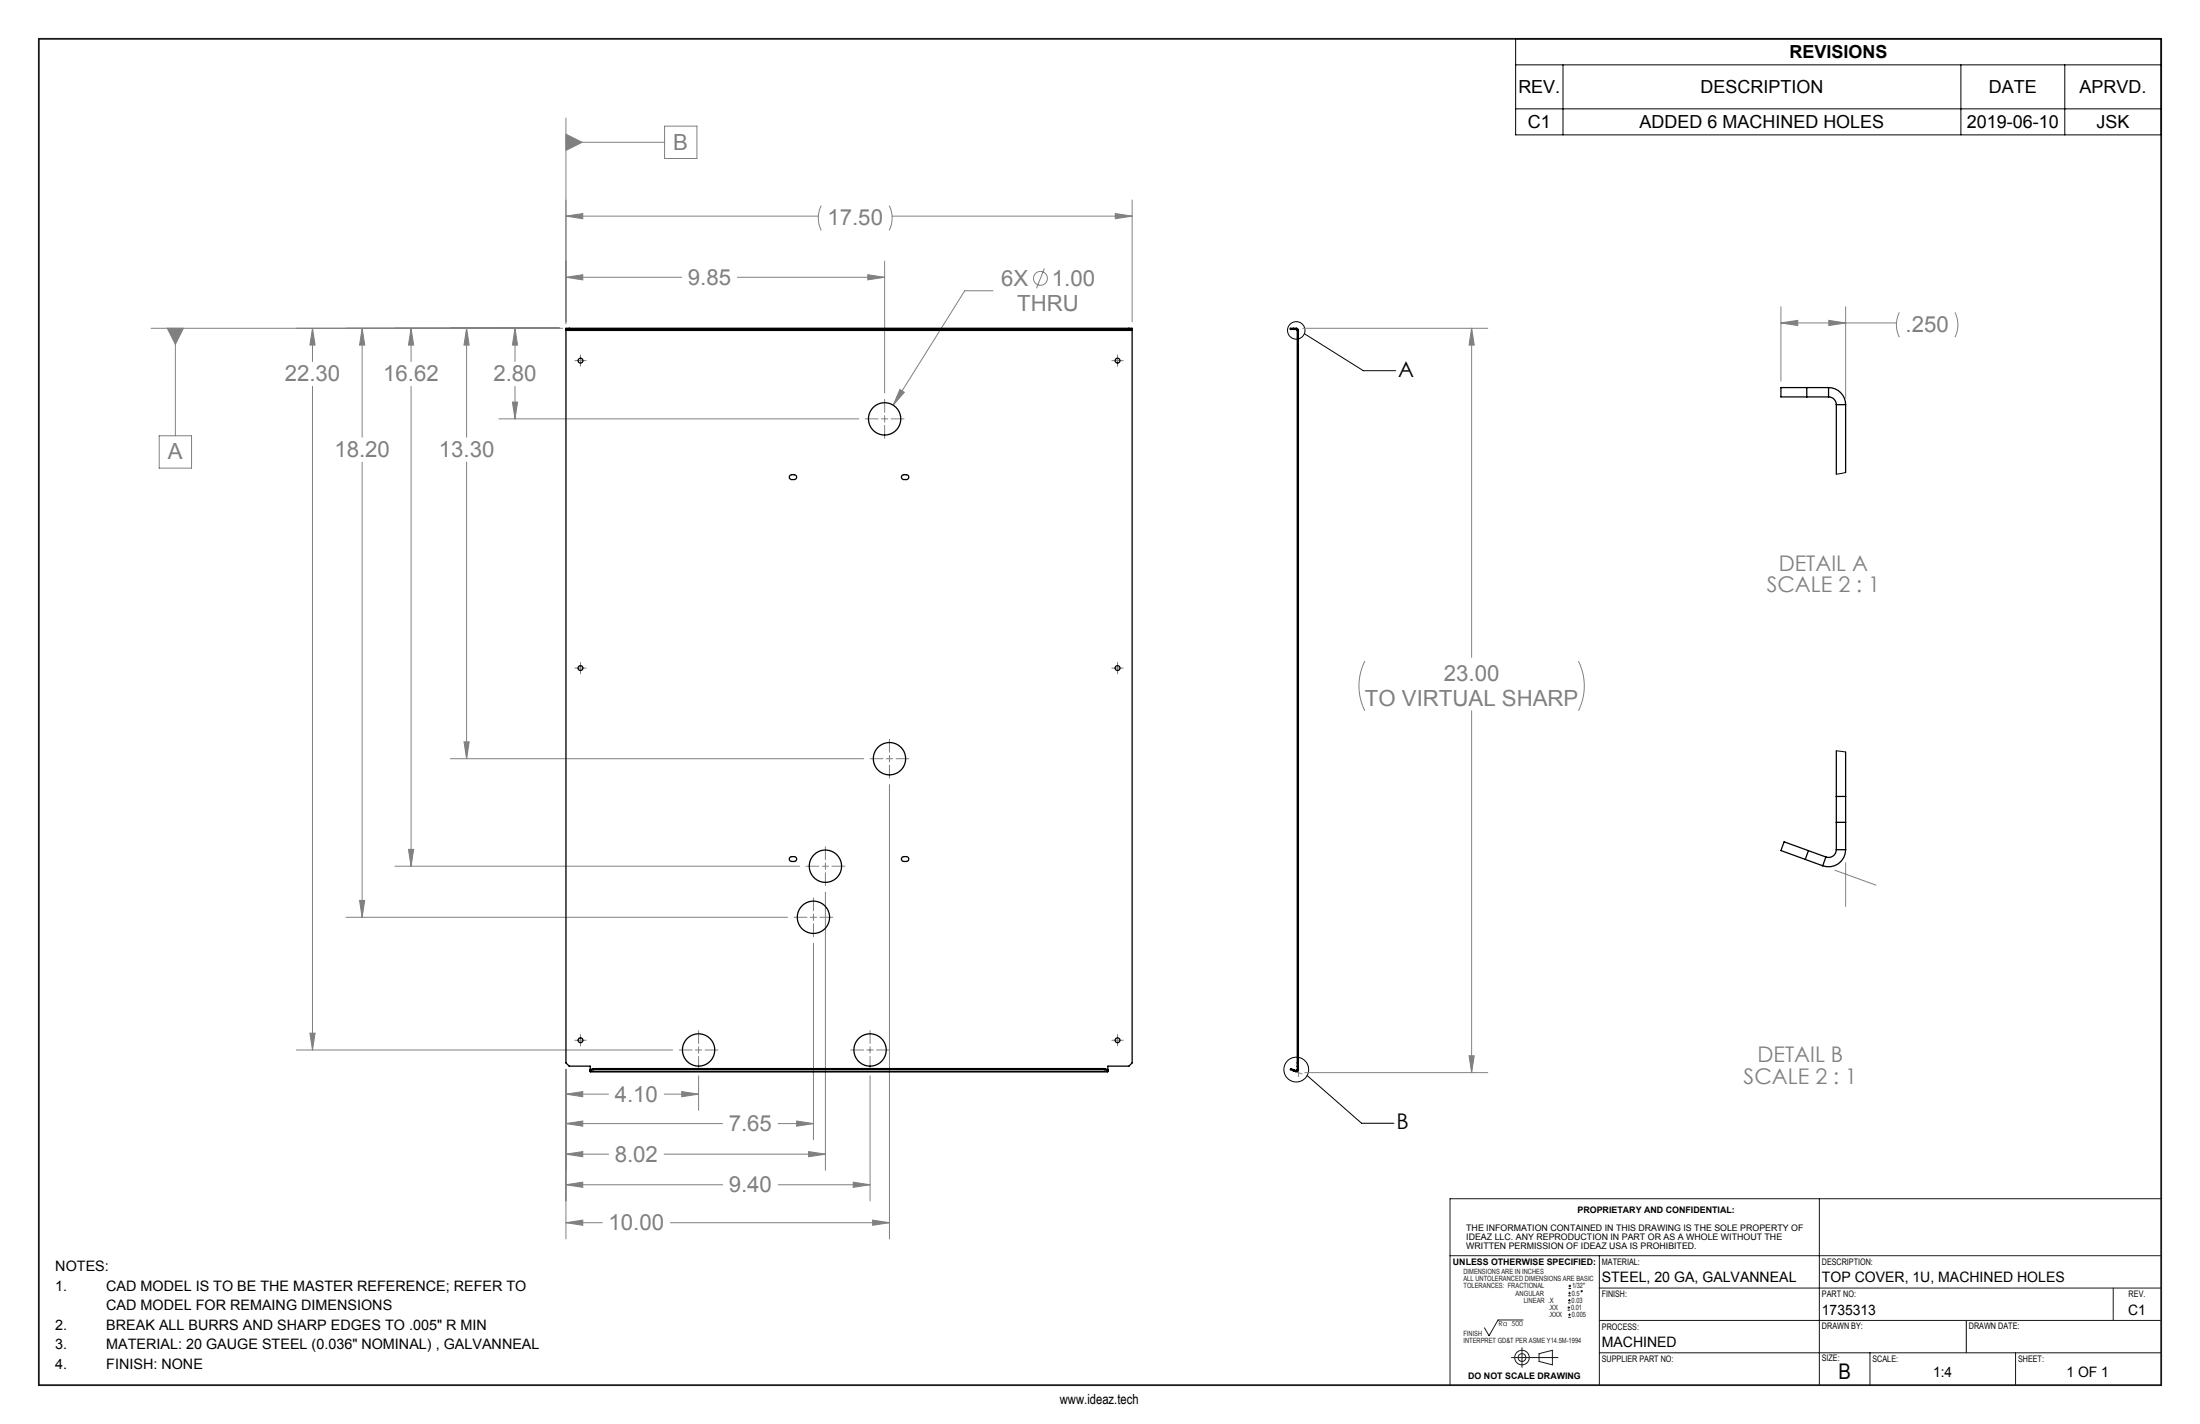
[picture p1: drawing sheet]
<svg xmlns="http://www.w3.org/2000/svg" width="432mm" height="279mm" viewBox="0 0 432 279" stroke-linecap="round" stroke-linejoin="round" font-family="sans-serif">
<g fill="none" stroke="#191924" stroke-width=".2">
<path d="M357.1 235.2v36.6M424.1 235.2h-139.5v36.6M284.6 246.4h139.6M298.9 259h-4.9l-1.7 3.1-.9-1.6M307.7 257.1h.5M307.7 256.6h.5M307.8 255.7h.5M307.8 255.1h.5M307.8 258.5h.5M307.8 258h.5M307.8 254.2h.5M307.8 253.7h.5"/>
<path d="M307.9 252.8h.5M307.9 252.3h.5M307.9 256.3v.5M308 254.9v.5M308.1 257.7v.5M308.1 253.5v.5M308.1 252.1v.5M313.9 252.7h110.3M313.9 246.4v25.4M313.9 259.1h110.2M414.8 252.7v6.4M296.6 266.4h9.2"/>
<path d="M298.7 264.4v3.9M302.1 265.6l2.6-.7v2.9l-2.6-.7zM313.9 265.4h110.3M367 265.4v6.4M395.6 265.4v6.4"/>
<circle cx="310.4" cy="253.3" r=".13"/>
<circle cx="298.7" cy="266.4" r="1.43"/>
<circle cx="298.7" cy="266.4" r=".76"/>
</g>
<g fill="none" stroke="#000" stroke-width=".2">
<path d="M297.5 7.6h126.7v18.9h-126.7zM297.5 12.7h126.7M306.8 12.7v13.8M384.9 12.7v13.8M405.3 12.7v13.8M297.5 21.4h126.7M256 65.5l11.6 7.2h6.3M256.6 211l10.6 9.4h6.4M385.9 259.1v6.3"/>
<circle cx="254.4" cy="64.8" r="1.72"/>
<circle cx="254.4" cy="209.9" r="2.43"/>
</g>
<path d="M7.6 7.6h416.6v264.2h-416.6z" fill="none" stroke="#191924" stroke-width=".35"/>
<g fill="none" stroke="#808080" stroke-width=".2">
<path d="M111.1 26.3l3.2 1.6-3.2 1.6zM111.1 27.9h19.3M111.1 23.2v40.4M130.4 24.7h6.4v6.4h-6.4zM222.2 39.2v23.9M111.1 42.4l3.3-.5v1zM111.1 54.4l3.3-.5v1zM111.1 42.4h49.5M111.1 54.4h22.7M144.7 54.4h28.9M161.2 40.3a5.4 5.4 0 0 0 0 4.9M170.3 53.9l3.3 .5-3.3 .5z"/>
<path d="M173.6 51.2v25.9M174.5 40.3a5.4 5.4 0 0 1 0 4.9M175.1 42.4h47.1M194.9 57.1h-5.5l-14.1 22.4M205 52.7l-1.6 3.9M218.9 41.9l3.3 .5-3.3 .5zM29.7 64.4h80.7M32.8 64.4h3.2l-1.6 3.2zM34.4 64.4v21.1M61.3 64.4l.5 3.3h-1zM61.3 64.4v6.5M61.3 75.8v130.2"/>
<path d="M71.1 64.4l.5 3.3h-1zM71.1 64.4v21.4M80.7 64.4l.5 3.3h-1zM80.7 64.4v6.5M80.7 75.8v94.2M91.6 64.4l.5 3.3h-1zM91.6 64.4v21.4M100.6 78.9h1l-.5 3.3zM101.1 64.4l.5 3.3h-1zM101.1 64.4v6.5M101.1 75.8v6.4M112.8 70.8h2.2"/>
<path d="M113.9 69.6v2.3M173.6 78.4v2.5M176.6 76.4l.9 .6-2.2 2.5zM218.2 70.8h2.3M219.3 69.6v2.3M255.7 64.4h36.3M288.8 64.4l.5 3.3h-1zM288.8 64.4v64.6M349.5 63.4l3.3-.5v1zM349.5 60.2v14.6M349.5 63.4h22.7M358.9 62.9l3.3 .5-3.3 .5z"/>
<path d="M362.2 60.2v17.9M372.8 61.3a5.4 5.4 0 0 0 0 4.9M383.7 61.3a5.4 5.4 0 0 1 0 4.9M31.2 85.5h6.4v6.4h-6.4zM71.1 90.7v89.3M91.6 90.7v58.2M97.9 82.2h70.6M169.8 82.2h2.6M173 82.2h1.3M173.6 81.6v1.2M173.6 83.5v2.5M174.9 82.2h2.5"/>
<path d="M112.8 131.1h2.2M113.9 130v2.2M218.2 131.1h2.3M219.3 130v2.2M267.9 129.7a10.9 10.9 0 0 0 0 9.8M288.8 139.5v71M309.8 129.7a10.9 10.9 0 0 1 0 9.8M88.4 148.9h81.1M91.1 145.6h1l-.5 3.3zM170.8 148.9h2.5M173.9 148.9h1.3M174.6 145.1v2.5"/>
<path d="M174.6 148.2v1.3M174.6 150.1v2.6M174.6 153.9v89.2M175.8 148.9h2.6M67.9 180h86.7M70.6 176.7h1l-.5 3.3zM77.5 170h79.4M80.2 166.7h1l-.5 3.3zM155.8 180h2.6M158.2 170h2.5M159 180h1.3M159.7 176.2v2.5"/>
<path d="M159.7 179.3v1.3M160.9 180h2.6M161.4 170h1.2M162 166.1v2.6M162 169.3v1.3M162 171.2v2.6M162 175v54.6M163.3 170h2.5M360.1 170.7l8.1 3M362.2 169.3v8.6M159.7 185.1v38.5M159.7 181.2v2.6"/>
<path d="M58.2 206h73.8M60.8 202.7h1l-.5 3.3zM111.1 214.7l3.3-.5v1zM111.1 209.8v33.3M111.1 214.7h8.3M112.8 204.1h2.2M113.9 203v2.2M130.4 214.7h6.7M133.3 206h2.5M133.8 214.2l3.3 .5-3.3 .5zM136.5 206h1.2M137.1 202.2v2.5"/>
<path d="M137.1 205.4v1.2M137.1 207.3v2.5M137.1 211.1v6.8M138.4 206h2.5M156.4 220l3.3 .5-3.3 .5zM167 206h2.5M170.1 206h1.3M170.8 211.1v24.5M170.8 202.2v2.5M170.8 205.4v1.2M170.8 207.3v2.5M172 206h2.6"/>
<path d="M218.2 204.1h2.3M219.3 203v2.2M254.1 210.2l1.5 .5M254.8 210.2v1.1M256.1 210.5h35.9M288.3 207.2h1l-.5 3.3zM111.1 232.5l3.3-.5v1zM111.1 220.5l3.3-.5v1zM111.1 226.5l3.3-.5v1zM111.1 239.9l3.3-.5v1zM111.1 232.5h30.7M111.1 220.5h30.7"/>
<path d="M111.1 226.5h8.3M111.1 239.9h7.1M130.4 226.5h31.6M131.6 239.9h43M152.7 232.5h18.1M152.7 220.5h7M158.7 226l3.3 .5-3.3 .5zM167.5 232l3.3 .5-3.3 .5zM171.3 239.4l3.3 .5-3.3 .5z"/>
<circle cx="204.2" cy="54.6" r="1.36"/>
</g>
<g fill="#808080">
<path d="M32.8 64.4l1.6 3.2 1.6-3.2zM111.1 26.3l3.2 1.6-3.2 1.6z"/>
<path d="M288.3 207.2h1l-.5 3.3zM288.8 64.4l.5 3.3h-1z"/>
<path d="M111.1 42.4l3.3-.5v1zM218.9 41.9l3.3 .5-3.3 .5zM111.1 54.4l3.3-.5v1zM170.3 53.9l3.3 .5-3.3 .5zM111.1 214.7l3.3-.5v1zM133.8 214.2l3.3 .5-3.3 .5zM111.1 232.5l3.3-.5v1zM167.5 232l3.3 .5-3.3 .5zM111.1 220.5l3.3-.5v1zM156.4 220l3.3 .5-3.3 .5zM111.1 226.5l3.3-.5v1zM158.7 226l3.3 .5-3.3 .5zM171.3 239.4l3.3 .5-3.3 .5zM111.1 239.9l3.3-.5v1zM101.1 64.4l.5 3.3h-1zM100.6 78.9h1l-.5 3.3zM91.6 64.4l.5 3.3h-1zM91.1 145.6h1l-.5 3.3zM80.7 64.4l.5 3.3h-1zM80.2 166.7h1l-.5 3.3zM71.1 64.4l.5 3.3h-1zM70.6 176.7h1l-.5 3.3zM61.3 64.4l.5 3.3h-1zM60.8 202.7h1l-.5 3.3zM176.6 76.4l-1.3 3.1 2.2-2.5zM349.5 63.4l3.3-.5v1zM358.9 62.9l3.3 .5-3.3 .5z"/>
</g>
<g fill="none" stroke="#000" stroke-width=".25">
<path d="M111.1 64.6v.2M111.1 64.6v-.2h111.1v.2M111.1 64.6h111.1M111.1 64.8v143.8l.6 .6h4.1v1.1M111.1 64.8h111.1M111.7 64.4v.2M221.6 64.4v.2M222.2 64.6v.2M222.2 64.8v143.8l-.6 .6h-4.2v1.1M253.9 64.4v.2M254.4 64.6l.2 .2M254.4 64.4l.3 .1 .1 .3"/>
<path d="M254.4 64.4h-1.1v.2h1.1M254.4 64.4v.2M254.6 64.8v145.1M254.6 64.8h.2M254.8 64.8v145.1M354.6 76v1.9M358.9 77.9a1.52 1.52 0 0 1 1.5 1.5M358.9 76a3.4 3.4 0 0 1 3.3 3.4M358.9 76h-9.4v1.9h9.4M358.9 76v1.9M360.4 79.4v13.6M360.4 79.4h1.8"/>
<path d="M362.2 79.4v13.3M155.1 93.3l.8-.2a.48 .48 0 0 1 .5 .5 .48 .48 0 0 1-.5 .5l-.8-.1-.2-.4zM177.1 93.3l.8-.2a.48 .48 0 0 1 .5 .5 .48 .48 0 0 1-.5 .5l-.8-.1-.2-.4zM360.4 156.3h1.8M360.4 147.3v19.4M362.2 147.6v19.1M155.1 168.2l.8-.1a.48 .48 0 0 1 .5 .4 .48 .48 0 0 1-.5 .5l-.8-.1-.2-.4zM177.1 168.2l.8-.1a.48 .48 0 0 1 .5 .4 .48 .48 0 0 1-.5 .5l-.8-.1-.2-.4zM354.9 166.9l-.6 1.7M358.4 168.2l-8.2-3-.7 1.7 8.2 3M358.4 168.2l-.7 1.7M360.4 166.7a1.52 1.52 0 0 1-2 1.5"/>
<path d="M360.4 161.3h1.8M360.4 166.7h1.8M362.2 166.7a3.4 3.4 0 0 1-4.5 3.2M115.8 210.3h.1M115.8 210.3h101.6M116.5 209.7l-.6 .2M116.5 209.9h100.3M116.5 209.9l-.7 .2M116.5 209.7v.2M116.5 209.7h100.3M216.8 209.7l.6 .2M216.8 209.9l.6 .2"/>
<path d="M216.8 209.7v.2M217.4 210.3h.1M253.9 209.9l-.1 .2M254.4 210l-1.1-.3v.2l1 .4M254.4 210l-.1 .3M254.6 209.9l-.2 .1M254.6 208.6h.2M254.6 209.2h.2M254.6 209.9h.2M254.8 209.9a.42 .42 0 0 1-.5 .4"/>
<circle cx="113.9" cy="70.8" r=".48"/>
<circle cx="219.3" cy="70.8" r=".48"/>
<circle cx="173.6" cy="82.2" r="3.2"/>
<circle cx="113.9" cy="131.1" r=".48"/>
<circle cx="219.3" cy="131.1" r=".48"/>
<circle cx="174.6" cy="148.9" r="3.2"/>
<circle cx="159.7" cy="180" r="3.2"/>
<circle cx="162" cy="170" r="3.2"/>
<circle cx="113.9" cy="204.1" r=".48"/>
<circle cx="137.1" cy="206" r="3.2"/>
<circle cx="170.8" cy="206" r="3.2"/>
<circle cx="219.3" cy="204.1" r=".48"/>
</g>
<path d="M362.2 92.7l-1.8 .3M360.4 147.3l1.8 .3" fill="none" stroke="#000" stroke-width=".2"/>
<g font-size="4.4" fill="#808080">
<text x="132.2" y="29.4">B</text>
<text x="162.4" y="44.2">17.50</text>
<text x="135" y="55.9">9.85</text>
<text x="196.5" y="56.1">6X</text>
<text x="206.5" y="56.1">1.00</text>
<text x="199.7" y="60.9">THRU</text>
<text x="374" y="65.2">.250</text>
<text x="55.9" y="74.8">22.30</text>
<text x="75.2" y="74.8">16.62</text>
<text x="96.8" y="74.8">2.80</text>
<text x="65.6" y="89.7">18.20</text>
<text x="86.1" y="89.7">13.30</text>
<text x="33" y="90.1">A</text>
<text x="283.4" y="133.6">23.00</text>
<text x="267.9" y="138.5">TO VIRTUAL SHARP</text>
<text x="120.7" y="216.1">4.10</text>
<text x="143" y="221.9">7.65</text>
<text x="120.7" y="227.9">8.02</text>
<text x="143" y="233.9">9.40</text>
<text x="119.4" y="241.4">10.00</text>
</g>
<g font-size="4.2">
<text x="274.4" y="73.9">A</text>
<text x="274.1" y="221.6">B</text>
<text x="360.8" y="270.7">B</text>
</g>
<g font-size="4.2" fill="#808080">
<text x="349.1" y="112">DETAIL A</text>
<text x="346.8" y="116.2">SCALE 2 : 1</text>
<text x="344.9" y="208.4">DETAIL B</text>
<text x="342.2" y="212.6">SCALE 2 : 1</text>
</g>
<g font-size="3.5">
<text x="351.2" y="11.5">REVISIONS</text>
<text x="298" y="18.3">REV.</text>
<text x="333.8" y="18.3">DESCRIPTION</text>
<text x="390.4" y="18.3">DATE</text>
<text x="408.2" y="18.3">APRVD.</text>
<text x="299.9" y="25.2">C1</text>
<text x="321.8" y="25.2">ADDED 6 MACHINED HOLES</text>
<text x="386" y="25.2">2019-06-10</text>
<text x="411.5" y="25.2">JSK</text>
</g>
<g font-size="2.8">
<text x="10.9" y="249.5">NOTES:</text>
<text x="314.4" y="251.4">STEEL, 20 GA, GALVANNEAL</text>
<text x="357.6" y="251.4">TOP COVER, 1U, MACHINED HOLES</text>
<text x="10.9" y="253.3">1.</text>
<text x="20.9" y="253.3">CAD MODEL IS TO BE THE MASTER REFERENCE; REFER TO</text>
<text x="20.9" y="257.1">CAD MODEL FOR REMAING DIMENSIONS</text>
<text x="357.6" y="258">1735313</text>
<text x="10.9" y="260.9">2.</text>
<text x="20.9" y="260.9">BREAK ALL BURRS AND SHARP EDGES TO .005&quot; R MIN</text>
<text x="417.7" y="258">C1</text>
<text x="10.9" y="264.8">3.</text>
<text x="10.9" y="268.6">4.</text>
<text x="20.9" y="264.8">MATERIAL: 20 GAUGE STEEL (0.036&quot; NOMINAL) , GALVANNEAL</text>
<text x="20.9" y="268.6">FINISH: NONE</text>
<text x="314.4" y="264.3">MACHINED</text>
<text x="379.4" y="270.1">1:4</text>
<text x="405.6" y="270.1">1 OF 1</text>
</g>
<text font-size="2.7" x="208" y="275.4">www.ideaz.tech</text>
<g font-size="1.8">
<text x="309.6" y="238">PROPRIETARY AND CONFIDENTIAL:</text>
<text x="287.8" y="241.5">THE INFORMATION CONTAINED IN THIS DRAWING IS THE SOLE PROPERTY OF</text>
<text x="287.8" y="243.3">IDEAZ LLC. ANY REPRODUCTION IN PART OR AS A WHOLE WITHOUT THE</text>
<text x="287.8" y="245">WRITTEN PERMISSION OF IDEAZ USA IS PROHIBITED.</text>
<text x="285.2" y="248.2">UNLESS OTHERWISE SPECIFIED:</text>
<text x="314.4" y="248.2">MATERIAL:</text>
<text x="357.6" y="248.2">DESCRIPTION:</text>
<text x="314.4" y="254.5">FINISH:</text>
<text x="357.6" y="254.5">PART NO:</text>
<text x="417.8" y="254.5">REV.</text>
<text x="314.4" y="260.9">PROCESS:</text>
<text x="357.6" y="260.8">DRAWN BY:</text>
<text x="386.4" y="260.8">DRAWN DATE:</text>
<text x="314.4" y="267.2">SUPPLIER PART NO:</text>
<text x="357.6" y="267">SIZE:</text>
<text x="367.5" y="267.2">SCALE:</text>
<text x="396.1" y="267.2">SHEET:</text>
<text x="288.2" y="270.5">DO NOT SCALE DRAWING</text>
</g>
<g font-size="1.4" fill="#191924">
<text x="287.2" y="250">DIMENSIONS ARE IN INCHES</text>
<text x="287.2" y="251.4">ALL UNTOLERANCED DIMENSIONS ARE BASIC</text>
<text x="287.2" y="252.8">TOLERANCES: FRACTIONAL</text>
<text x="297.5" y="254.2">ANGULAR</text>
<text x="299.1" y="255.6">LINEAR .X</text>
<text x="303.9" y="257">.XX</text>
<text x="308.4" y="257">0.01</text>
<text x="308.5" y="255.6">0.03</text>
<text x="308.5" y="254.2">0.5</text>
<text x="308.5" y="252.8">1/32&quot;</text>
<text x="287.2" y="263.5">INTERPRET GD&amp;T PER ASME Y14.5M-1994</text>
<text x="287.2" y="262.1">FINISH</text>
<text x="294.1" y="260.2">Ra 500</text>
<text x="303.9" y="258.4">.XXX</text>
<text x="308.5" y="258.4">0.005</text>
</g>
</svg>
